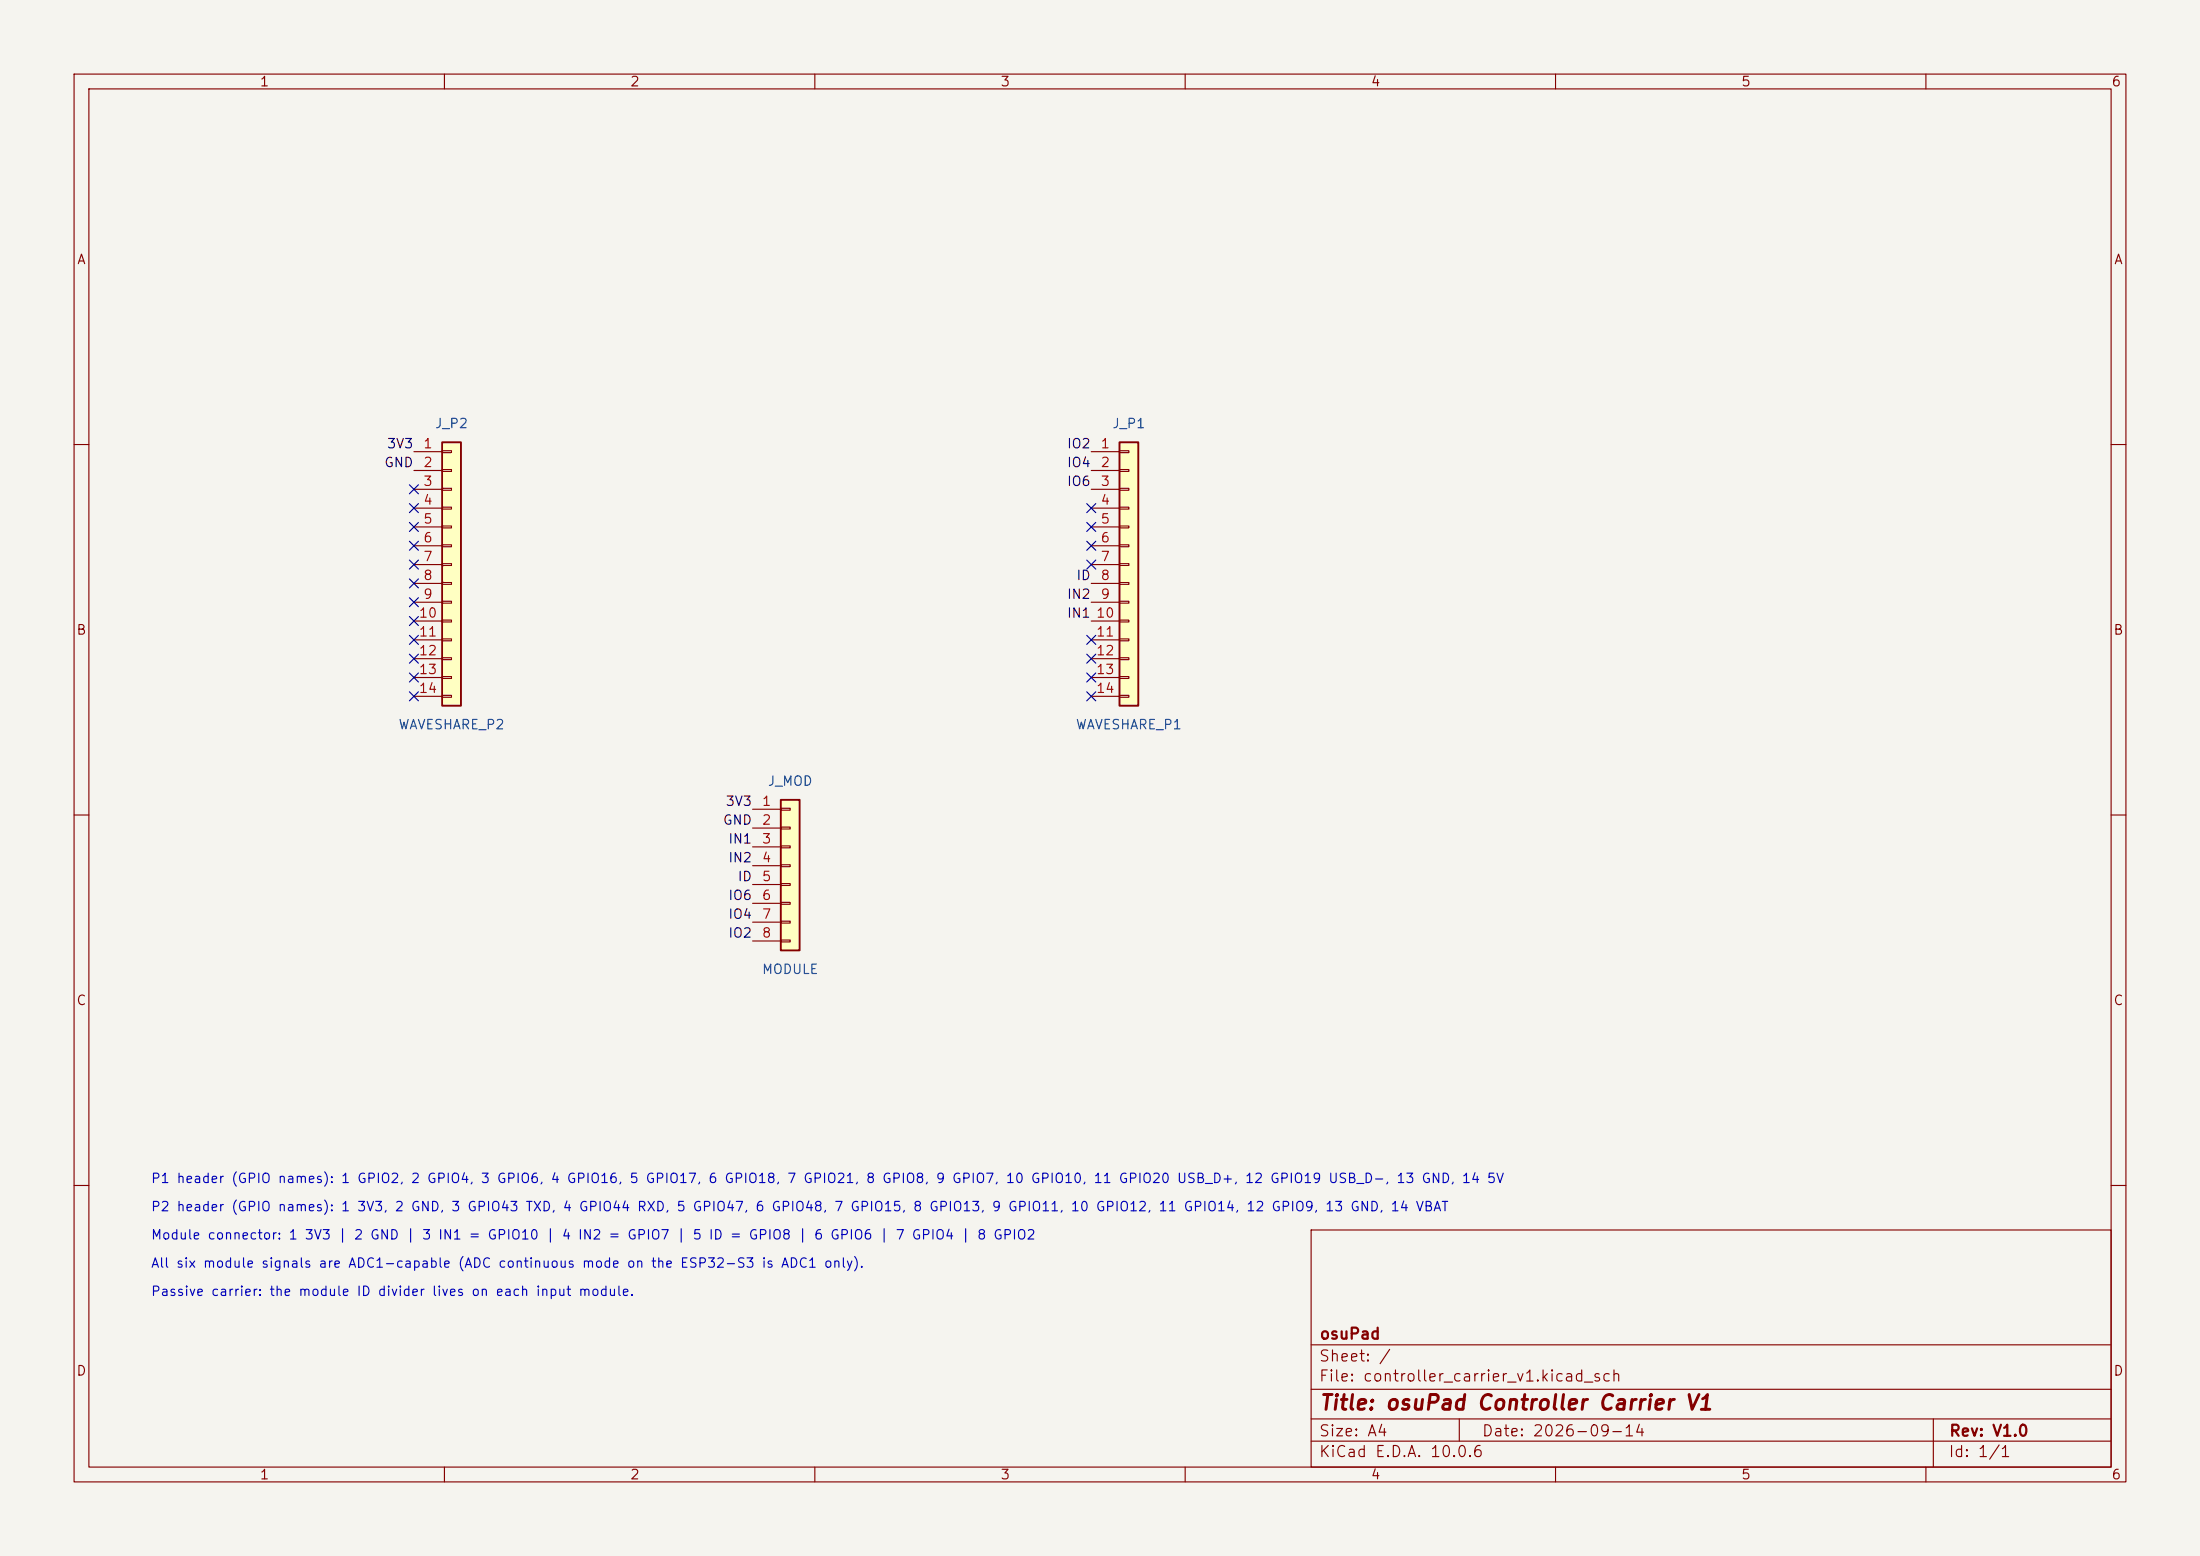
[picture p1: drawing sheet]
<svg xmlns="http://www.w3.org/2000/svg" width="297mm" height="210mm" viewBox="0 0 297 210" stroke-linecap="round" stroke-linejoin="round" font-family="sans-serif">
<path d="M0 0h297v210h-297z" fill="#f5f4ef" stroke="#f5f4ef" stroke-width=".14"/>
<g fill="none" stroke="#840000" stroke-width=".15">
<path d="M10 10h277v190h-277zM12 12h273v186h-273zM60 10v2M110 10v2M160 10v2M210 10v2M260 10v2M10 60h2M285 60h2M10 110h2M285 110h2M10 160h2"/>
<path d="M177 166h108v32h-108zM285 160h2M60 198v2M110 198v2M160 198v2M177 194.5h108M177 191.5h108M177 187.5h108M177 181.5h108M197 191.5v3M210 198v2M260 198v2"/>
<path d="M261 191.5v6.5"/>
</g>
<path d="M59.7 59.7h2.5v35.6h-2.5z" fill="#ffffc2"/>
<path d="M59.7 59.7h2.5v35.6h-2.5z" fill="none" stroke="#840000" stroke-width=".25"/>
<g fill="none" stroke="#840000" stroke-width=".15">
<path d="M55.9 61h3.8M55.9 63.5h3.8M55.9 66h3.8M55.9 68.6h3.8M55.9 71.1h3.8M55.9 73.7h3.8M55.9 76.2h3.8M55.9 78.7h3.8M59.7 60.8h1.3v.3h-1.3zM59.7 63.4h1.3v.2h-1.3zM59.7 65.9h1.3v.3h-1.3zM59.7 68.5h1.3v.2h-1.3z"/>
<path d="M59.7 71h1.3v.2h-1.3zM59.7 73.5h1.3v.3h-1.3zM59.7 76.1h1.3v.2h-1.3zM59.7 78.6h1.3v.3h-1.3zM55.9 81.3h3.8M55.9 83.8h3.8M55.9 86.4h3.8M55.9 88.9h3.8M55.9 91.4h3.8M55.9 94h3.8M59.7 81.2h1.3v.2h-1.3zM59.7 83.7h1.3v.2h-1.3z"/>
<path d="M59.7 86.2h1.3v.3h-1.3zM59.7 88.8h1.3v.2h-1.3zM59.7 91.3h1.3v.3h-1.3zM59.7 93.9h1.3v.2h-1.3z"/>
</g>
<path d="M151.1 59.7h2.6v35.6h-2.6z" fill="#ffffc2"/>
<path d="M151.1 59.7h2.6v35.6h-2.6z" fill="none" stroke="#840000" stroke-width=".25"/>
<g fill="none" stroke="#840000" stroke-width=".15">
<path d="M147.3 61h3.8M147.3 63.5h3.8M147.3 66h3.8M147.3 68.6h3.8M147.3 71.1h3.8M147.3 73.7h3.8M147.3 76.2h3.8M147.3 78.7h3.8M151.1 60.8h1.3v.3h-1.3zM151.1 63.4h1.3v.2h-1.3zM151.1 65.9h1.3v.3h-1.3zM151.1 68.5h1.3v.2h-1.3z"/>
<path d="M151.1 71h1.3v.2h-1.3zM151.1 73.5h1.3v.3h-1.3zM151.1 76.1h1.3v.2h-1.3zM151.1 78.6h1.3v.3h-1.3zM147.3 81.3h3.8M147.3 83.8h3.8M147.3 86.4h3.8M147.3 88.9h3.8M147.3 91.4h3.8M147.3 94h3.8M151.1 81.2h1.3v.2h-1.3zM151.1 83.7h1.3v.2h-1.3z"/>
<path d="M151.1 86.2h1.3v.3h-1.3zM151.1 88.8h1.3v.2h-1.3zM151.1 91.3h1.3v.3h-1.3zM151.1 93.9h1.3v.2h-1.3z"/>
</g>
<path d="M105.4 108h2.5v20.3h-2.5z" fill="#ffffc2"/>
<path d="M105.4 108h2.5v20.3h-2.5z" fill="none" stroke="#840000" stroke-width=".25"/>
<g fill="none" stroke="#840000" stroke-width=".15">
<path d="M101.6 109.2h3.8M101.6 111.8h3.8M101.6 114.3h3.8M101.6 116.8h3.8M101.6 119.4h3.8M105.4 109.1h1.3v.2h-1.3zM105.4 111.6h1.3v.3h-1.3zM105.4 114.2h1.3v.2h-1.3zM105.4 116.7h1.3v.3h-1.3zM105.4 119.3h1.3v.2h-1.3zM101.6 121.9h3.8M101.6 124.5h3.8"/>
<path d="M101.6 127h3.8M105.4 121.8h1.3v.2h-1.3zM105.4 124.3h1.3v.3h-1.3zM105.4 126.9h1.3v.2h-1.3z"/>
</g>
<g fill="none" stroke="#000084" stroke-width=".15">
<path d="M55.3 68l1.2 1.2M55.3 65.4l1.2 1.2M55.3 70.5l1.2 1.2M55.3 73.1l1.2 1.2M55.3 75.6l1.2 1.2M55.3 78.1l1.2 1.2M56.5 68l-1.2 1.2M56.5 65.4l-1.2 1.2M56.5 70.5l-1.2 1.2M56.5 73.1l-1.2 1.2M56.5 75.6l-1.2 1.2M56.5 78.1l-1.2 1.2"/>
<path d="M146.7 75.6l1.2 1.2M146.7 73.1l1.2 1.2M146.7 70.5l1.2 1.2M146.7 68l1.2 1.2M147.9 75.6l-1.2 1.2M147.9 73.1l-1.2 1.2M147.9 70.5l-1.2 1.2M147.9 68l-1.2 1.2M55.3 93.4l1.2 1.2M55.3 90.8l1.2 1.2M55.3 88.3l1.2 1.2M55.3 85.8l1.2 1.2"/>
<path d="M55.3 83.2l1.2 1.2M55.3 80.7l1.2 1.2M56.5 93.4l-1.2 1.2M56.5 90.8l-1.2 1.2M56.5 88.3l-1.2 1.2M56.5 85.8l-1.2 1.2M56.5 83.2l-1.2 1.2M56.5 80.7l-1.2 1.2M146.7 88.3l1.2 1.2M146.7 85.8l1.2 1.2M146.7 93.4l1.2 1.2M146.7 90.8l1.2 1.2"/>
<path d="M147.9 88.3l-1.2 1.2M147.9 85.8l-1.2 1.2M147.9 93.4l-1.2 1.2M147.9 90.8l-1.2 1.2"/>
</g>
<text font-size="2" fill="#840000" x="178" y="190.8">Title: osuPad Controller Carrier V1</text>
<g font-size="1.5" fill="#840000">
<text x="178" y="184.1">Sheet: /</text>
<text x="178" y="181.1">osuPad</text>
<text x="178" y="186.8">File: controller_carrier_v1.kicad_sch</text>
<text x="178" y="197">KiCad E.D.A. 10.0.6</text>
<text x="178" y="194.2">Size: A4</text>
<text x="200" y="194.2">Date: 2026-09-14</text>
<text x="263" y="197">Id: 1/1</text>
<text x="263" y="194.2">Rev: V1.0</text>
</g>
<g font-size="1.3" fill="#840000">
<text x="35" y="12">1</text>
<text x="85" y="12">2</text>
<text x="135" y="12">3</text>
<text x="185" y="12">4</text>
<text x="235" y="12">5</text>
<text x="285" y="12">6</text>
<text x="10.3" y="36">A</text>
<text x="285.3" y="36">A</text>
<text x="10.2" y="86">B</text>
<text x="285.2" y="86">B</text>
<text x="10.2" y="136">C</text>
<text x="285.2" y="136">C</text>
<text x="10.2" y="186">D</text>
<text x="285.2" y="186">D</text>
<text x="35" y="200">1</text>
<text x="85" y="200">2</text>
<text x="135" y="200">3</text>
<text x="185" y="200">4</text>
<text x="235" y="200">5</text>
<text x="285" y="200">6</text>
</g>
<g font-size="1.3" fill="#006464">
<text x="58.6" y="58.1">J_P2</text>
<text x="150.1" y="58.1">J_P1</text>
<text x="53.7" y="98.8">WAVESHARE_P2</text>
<text x="145.1" y="98.8">WAVESHARE_P1</text>
<text x="103.6" y="106.4">J_MOD</text>
<text x="102.8" y="131.8">MODULE</text>
</g>
<g font-size="1.3" fill="#0f0f0f">
<text x="51.8" y="63.4">GND</text>
<text x="52.1" y="60.8">3V3</text>
<text x="143.9" y="65.9">IO6</text>
<text x="143.9" y="63.4">IO4</text>
<text x="143.9" y="60.8">IO2</text>
<text x="143.9" y="81.2">IN2</text>
<text x="143.9" y="83.7">IN1</text>
<text x="145.2" y="78.6">ID</text>
<text x="97.5" y="111.6">GND</text>
<text x="97.9" y="109.1">3V3</text>
<text x="98.2" y="116.7">IN2</text>
<text x="98.2" y="114.2">IN1</text>
<text x="99.5" y="119.3">ID</text>
<text x="98.2" y="124.3">IO4</text>
<text x="98.2" y="121.8">IO6</text>
<text x="98.2" y="126.9">IO2</text>
</g>
<g font-size="1.3" fill="#a90000">
<text x="57.1" y="60.8">1</text>
<text x="57.1" y="63.4">2</text>
<text x="57.1" y="65.9">3</text>
<text x="148.5" y="60.8">1</text>
<text x="148.5" y="63.4">2</text>
<text x="148.5" y="65.9">3</text>
<text x="57.1" y="68.4">4</text>
<text x="57.1" y="71">5</text>
<text x="148.5" y="68.4">4</text>
<text x="148.5" y="71">5</text>
<text x="57.1" y="73.5">6</text>
<text x="57.1" y="76.1">7</text>
<text x="148.5" y="73.5">6</text>
<text x="148.5" y="76.1">7</text>
<text x="56.4" y="83.7">10</text>
<text x="57.1" y="78.6">8</text>
<text x="57.1" y="81.1">9</text>
<text x="147.9" y="83.7">10</text>
<text x="148.5" y="78.6">8</text>
<text x="148.5" y="81.1">9</text>
<text x="56.4" y="86.2">11</text>
<text x="56.4" y="88.8">12</text>
<text x="147.9" y="86.2">11</text>
<text x="147.9" y="88.8">12</text>
<text x="56.4" y="91.3">13</text>
<text x="56.4" y="93.8">14</text>
<text x="147.9" y="91.3">13</text>
<text x="147.9" y="93.8">14</text>
<text x="102.8" y="109.1">1</text>
<text x="102.8" y="111.6">2</text>
<text x="102.8" y="114.2">3</text>
<text x="102.8" y="116.7">4</text>
<text x="102.8" y="119.2">5</text>
<text x="102.8" y="121.8">6</text>
<text x="102.8" y="124.3">7</text>
<text x="102.8" y="126.9">8</text>
</g>
<g font-size="1.3" fill="#0000c2">
<text x="20.3" y="160">P1 header (GPIO names): 1 GPIO2, 2 GPIO4, 3 GPIO6, 4 GPIO16, 5 GPIO17, 6 GPIO18, 7 GPIO21, 8 GPIO8, 9 GPIO7, 10 GPIO10, 11 GPIO20 USB_D+, 12 GPIO19 USB_D-, 13 GND, 14 5V</text>
<text x="20.3" y="167.6">Module connector: 1 3V3 | 2 GND | 3 IN1 = GPIO10 | 4 IN2 = GPIO7 | 5 ID = GPIO8 | 6 GPIO6 | 7 GPIO4 | 8 GPIO2</text>
<text x="20.3" y="163.8">P2 header (GPIO names): 1 3V3, 2 GND, 3 GPIO43 TXD, 4 GPIO44 RXD, 5 GPIO47, 6 GPIO48, 7 GPIO15, 8 GPIO13, 9 GPIO11, 10 GPIO12, 11 GPIO14, 12 GPIO9, 13 GND, 14 VBAT</text>
<text x="20.3" y="171.4">All six module signals are ADC1-capable (ADC continuous mode on the ESP32-S3 is ADC1 only).</text>
<text x="20.3" y="175.2">Passive carrier: the module ID divider lives on each input module.</text>
</g>
</svg>
